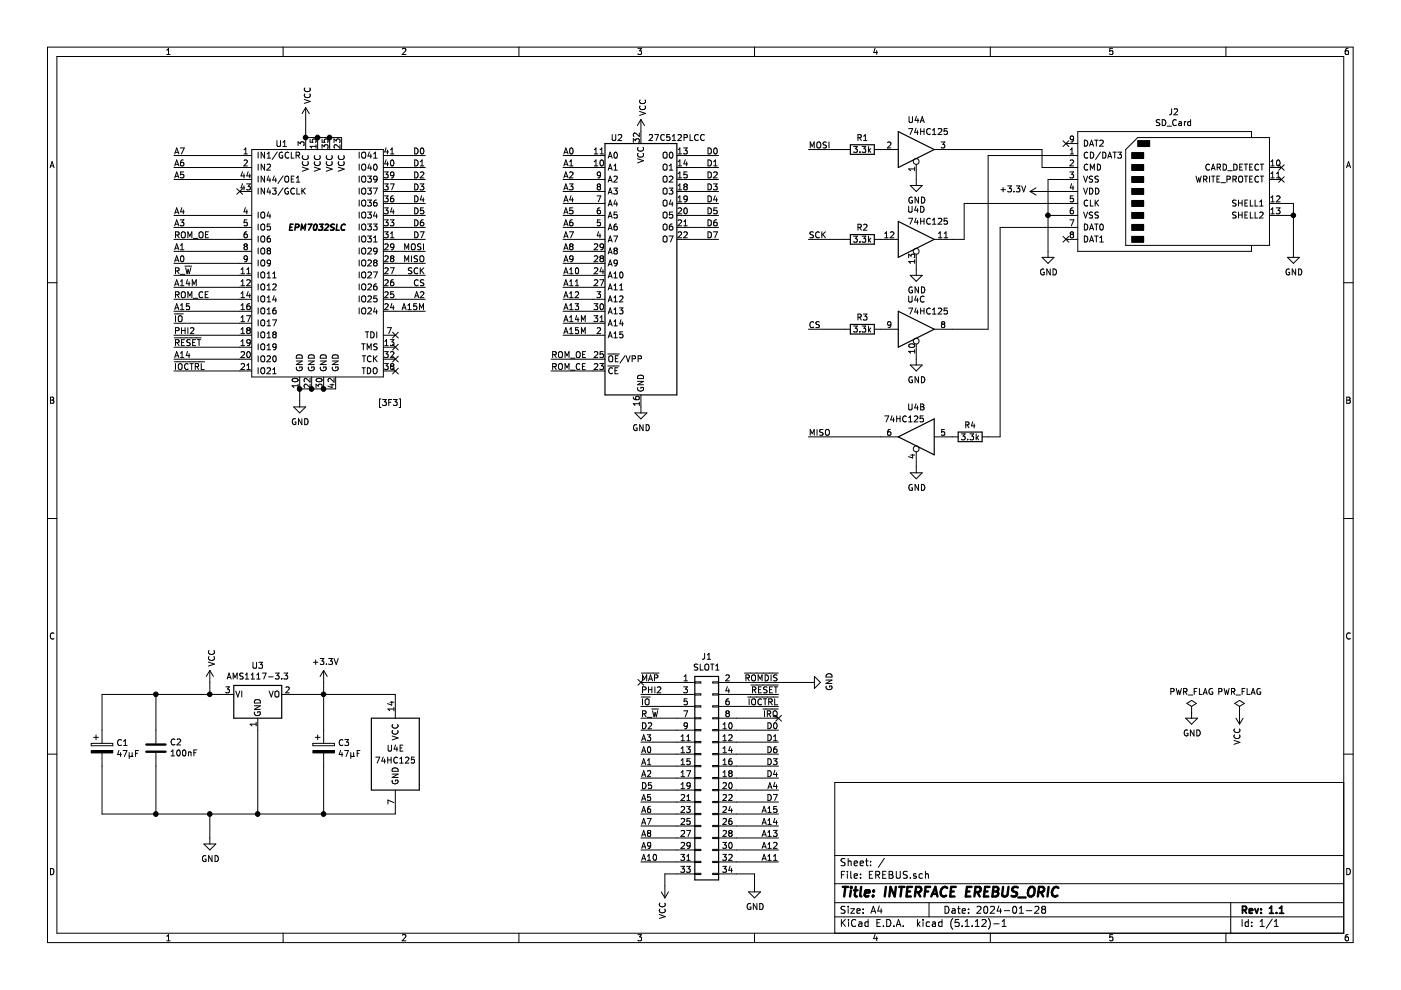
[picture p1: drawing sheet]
EESchema Schematic File Version 4
EELAYER 30 0
EELAYER END
$Descr A4 11693 8268
encoding utf-8
Sheet 1 1
Title "INTERFACE EREBUS_ORIC"
Date "2024-01-28"
Rev "1.1"
Comp ""
Comment1 ""
Comment2 ""
Comment3 ""
Comment4 ""
$EndDescr
$Comp
L Device:CP C1
U 1 1
P 850 6250
F 0 "C1" H 968 6296 50  0000 L CNN
F 1 "47µF" H 968 6205 50  0000 L CNN
F 2 "Capacitor_THT:CP_Radial_D5.0mm_P2.00mm" H 888 6100 50  0001 C CNN
F 3 "~" H 850 6250 50  0001 C CNN
	1    850  6250
	1    0    0    -1  
$EndComp
Text Label 4700 1400 0    50   ~ 0
A1
Text Label 6000 1300 2    50   ~ 0
D0
Text Label 6000 1400 2    50   ~ 0
D1
Text Label 6000 1500 2    50   ~ 0
D2
Text Label 6000 1600 2    50   ~ 0
D3
Text Label 6000 1700 2    50   ~ 0
D4
Text Label 6000 1800 2    50   ~ 0
D5
Text Label 6000 1900 2    50   ~ 0
D6
Text Label 6000 2000 2    50   ~ 0
D7
Text Notes 3150 3400 0    50   ~ 0
[3F3]
$Comp
L power:PWR_FLAG #FLG01
U 1 1
P 9950 5950
F 0 "#FLG01" H 9950 6025 50  0001 C CNN
F 1 "PWR_FLAG" H 9950 6123 50  0000 C CNN
F 2 "" H 9950 5950 50  0001 C CNN
F 3 "~" H 9950 5950 50  0001 C CNN
	1    9950 5950
	1    0    0    -1  
$EndComp
$Comp
L power:PWR_FLAG #FLG02
U 1 1
P 10350 5950
F 0 "#FLG02" H 10350 6025 50  0001 C CNN
F 1 "PWR_FLAG" H 10350 6123 50  0000 C CNN
F 2 "" H 10350 5950 50  0001 C CNN
F 3 "~" H 10350 5950 50  0001 C CNN
	1    10350 5950
	1    0    0    -1  
$EndComp
$Comp
L power:GND #PWR016
U 1 1
P 9950 5950
F 0 "#PWR016" H 9950 5700 50  0001 C CNN
F 1 "GND" H 9955 5777 50  0000 C CNN
F 2 "" H 9950 5950 50  0001 C CNN
F 3 "" H 9950 5950 50  0001 C CNN
	1    9950 5950
	1    0    0    -1  
$EndComp
$Comp
L power:VCC #PWR021
U 1 1
P 10350 5950
F 0 "#PWR021" H 10350 5800 50  0001 C CNN
F 1 "VCC" V 10365 6077 50  0000 L CNN
F 2 "" H 10350 5950 50  0001 C CNN
F 3 "" H 10350 5950 50  0001 C CNN
	1    10350 5950
	-1   0    0    1   
$EndComp
$Comp
L power:VCC #PWR01
U 1 1
P 1750 5700
F 0 "#PWR01" H 1750 5550 50  0001 C CNN
F 1 "VCC" V 1765 5827 50  0000 L CNN
F 2 "" H 1750 5700 50  0001 C CNN
F 3 "" H 1750 5700 50  0001 C CNN
	1    1750 5700
	1    0    0    -1  
$EndComp
$Comp
L power:GND #PWR02
U 1 1
P 1750 7000
F 0 "#PWR02" H 1750 6750 50  0001 C CNN
F 1 "GND" H 1755 6827 50  0000 C CNN
F 2 "" H 1750 7000 50  0001 C CNN
F 3 "" H 1750 7000 50  0001 C CNN
	1    1750 7000
	1    0    0    -1  
$EndComp
Wire Wire Line
	1750 5700 1750 5800
Wire Wire Line
	1300 5800 1300 6100
Wire Wire Line
	1300 6400 1300 6800
Wire Wire Line
	1300 6800 1750 6800
Wire Wire Line
	1750 5800 1300 5800
$Comp
L Device:C C2
U 1 1
P 1300 6250
F 0 "C2" H 1185 6204 50  0000 R CNN
F 1 "100nF" H 1185 6295 50  0000 R CNN
F 2 "Capacitor_THT:C_Rect_L7.0mm_W2.0mm_P5.00mm" H 1338 6100 50  0001 C CNN
F 3 "~" H 1300 6250 50  0001 C CNN
	1    1300 6250
	-1   0    0    1   
$EndComp
Text Label 6500 5700 2    50   ~ 0
~ROMDIS
Text Label 6500 5900 2    50   ~ 0
~IOCTRL
Text Label 6500 5800 2    50   ~ 0
~RESET
Text Label 6500 6000 2    50   ~ 0
~IRQ
Text Label 6500 6100 2    50   ~ 0
D0
Text Label 6500 6200 2    50   ~ 0
D1
Text Label 5350 6100 0    50   ~ 0
D2
Text Label 6500 6400 2    50   ~ 0
D3
Text Label 6500 6500 2    50   ~ 0
D4
Text Label 5350 6600 0    50   ~ 0
D5
Text Label 6500 6300 2    50   ~ 0
D6
Text Label 6500 6700 2    50   ~ 0
D7
Text Label 5350 6300 0    50   ~ 0
A0
Text Label 5350 6400 0    50   ~ 0
A1
Text Label 5350 6500 0    50   ~ 0
A2
Text Label 5350 6200 0    50   ~ 0
A3
Text Label 6500 6600 2    50   ~ 0
A4
Text Label 5350 6700 0    50   ~ 0
A5
Text Label 5350 6800 0    50   ~ 0
A6
Text Label 5350 6900 0    50   ~ 0
A7
Text Label 5350 7000 0    50   ~ 0
A8
Text Label 5350 7100 0    50   ~ 0
A9
Text Label 5350 7200 0    50   ~ 0
A10
Text Label 6500 7200 2    50   ~ 0
A11
Text Label 6500 7100 2    50   ~ 0
A12
Text Label 6500 7000 2    50   ~ 0
A13
Text Label 6500 6900 2    50   ~ 0
A14
Text Label 6500 6800 2    50   ~ 0
A15
$Comp
L power:GND #PWR06
U 1 1
P 6300 7400
F 0 "#PWR06" H 6300 7150 50  0001 C CNN
F 1 "GND" H 6305 7227 50  0000 C CNN
F 2 "" H 6300 7400 50  0001 C CNN
F 3 "" H 6300 7400 50  0001 C CNN
	1    6300 7400
	1    0    0    -1  
$EndComp
Wire Wire Line
	5650 7300 5550 7300
Wire Wire Line
	5550 7300 5550 7400
Wire Wire Line
	6150 7300 6300 7300
Wire Wire Line
	6300 7300 6300 7400
Wire Wire Line
	6150 5800 6500 5800
Wire Wire Line
	6150 5900 6500 5900
Wire Wire Line
	6150 6000 6500 6000
Wire Wire Line
	6150 6100 6500 6100
Wire Wire Line
	6150 6200 6500 6200
Wire Wire Line
	6150 6400 6500 6400
Wire Wire Line
	6150 6500 6500 6500
Wire Wire Line
	6150 6600 6500 6600
Wire Wire Line
	6150 6700 6500 6700
Wire Wire Line
	6150 6900 6500 6900
Wire Wire Line
	6150 7000 6500 7000
Wire Wire Line
	6150 7100 6500 7100
Wire Wire Line
	6150 7200 6500 7200
Text Label 5350 5700 0    50   ~ 0
~MAP
Text Label 5350 5800 0    50   ~ 0
PHI2
Text Label 5350 5900 0    50   ~ 0
~IO
Text Label 5350 6000 0    50   ~ 0
R_~W
Wire Wire Line
	5350 7000 5650 7000
Wire Wire Line
	5350 7100 5650 7100
Wire Wire Line
	5350 7200 5650 7200
Wire Wire Line
	5350 5700 5650 5700
Wire Wire Line
	5350 5800 5650 5800
Wire Wire Line
	5350 5900 5650 5900
Wire Wire Line
	5350 6000 5650 6000
Wire Wire Line
	5350 6100 5650 6100
Wire Wire Line
	5350 6200 5650 6200
Wire Wire Line
	5350 6400 5650 6400
Wire Wire Line
	5350 6500 5650 6500
Wire Wire Line
	5350 6600 5650 6600
Wire Wire Line
	5350 6700 5650 6700
Wire Wire Line
	5350 6900 5650 6900
$Comp
L Connector_Generic:Conn_02x17_Odd_Even J1
U 1 1
P 5850 6500
F 0 "J1" H 5900 7517 50  0000 C CNN
F 1 "SLOT1" H 5900 7426 50  0000 C CNN
F 2 "Connector_IDC:IDC-Header_2x17_P2.54mm_Horizontal" H 5850 6500 50  0001 C CNN
F 3 "~" H 5850 6500 50  0001 C CNN
	1    5850 6500
	1    0    0    -1  
$EndComp
Wire Wire Line
	6150 6800 6500 6800
Wire Wire Line
	5350 6800 5650 6800
Wire Wire Line
	5350 6300 5650 6300
Wire Wire Line
	6150 6300 6500 6300
$Comp
L power:VCC #PWR03
U 1 1
P 5550 7400
F 0 "#PWR03" H 5550 7250 50  0001 C CNN
F 1 "VCC" V 5565 7527 50  0000 L CNN
F 2 "" H 5550 7400 50  0001 C CNN
F 3 "" H 5550 7400 50  0001 C CNN
	1    5550 7400
	-1   0    0    1   
$EndComp
NoConn ~ 5350 5700
NoConn ~ 6500 6000
Text Label 4700 1300 0    50   ~ 0
A0
Wire Wire Line
	4950 1300 4700 1300
Wire Wire Line
	1300 6800 850  6800
Wire Wire Line
	850  6800 850  6400
Connection ~ 1300 6800
Wire Wire Line
	850  5800 1300 5800
Wire Wire Line
	850  5800 850  6100
Connection ~ 1300 5800
Wire Wire Line
	6000 1300 5750 1300
Wire Wire Line
	6000 1400 5750 1400
Wire Wire Line
	6000 1500 5750 1500
Wire Wire Line
	6000 1600 5750 1600
Wire Wire Line
	6000 1700 5750 1700
Wire Wire Line
	6000 1800 5750 1800
Wire Wire Line
	6000 1900 5750 1900
Wire Wire Line
	6000 2000 5750 2000
Wire Wire Line
	4950 1400 4700 1400
$Comp
L power:VCC #PWR05
U 1 1
P 5350 1100
F 0 "#PWR05" H 5350 950 50  0001 C CNN
F 1 "VCC" V 5365 1227 50  0000 L CNN
F 2 "" H 5350 1100 50  0001 C CNN
F 3 "" H 5350 1100 50  0001 C CNN
	1    5350 1100
	1    0    0    -1  
$EndComp
$Comp
L power:GND #PWR07
U 1 1
P 5350 3400
F 0 "#PWR07" H 5350 3150 50  0001 C CNN
F 1 "GND" H 5355 3227 50  0000 C CNN
F 2 "" H 5350 3400 50  0001 C CNN
F 3 "" H 5350 3400 50  0001 C CNN
	1    5350 3400
	1    0    0    -1  
$EndComp
Wire Wire Line
	1750 6800 1750 7000
$Comp
L power:VCC #PWR04
U 1 1
P 2550 1000
F 0 "#PWR04" H 2550 850 50  0001 C CNN
F 1 "VCC" V 2565 1127 50  0000 L CNN
F 2 "" H 2550 1000 50  0001 C CNN
F 3 "" H 2550 1000 50  0001 C CNN
	1    2550 1000
	1    0    0    -1  
$EndComp
$Comp
L power:GND #PWR08
U 1 1
P 2500 3350
F 0 "#PWR08" H 2500 3100 50  0001 C CNN
F 1 "GND" H 2505 3177 50  0000 C CNN
F 2 "" H 2500 3350 50  0001 C CNN
F 3 "" H 2500 3350 50  0001 C CNN
	1    2500 3350
	1    0    0    -1  
$EndComp
Wire Wire Line
	1450 2300 2000 2300
Wire Wire Line
	1450 1900 2000 1900
Text Label 3550 2500 2    50   ~ 0
A2
Text Label 1450 2700 0    50   ~ 0
~IO
Text Label 1450 1500 0    50   ~ 0
A5
Text Label 1450 1400 0    50   ~ 0
A6
Text Label 1450 1300 0    50   ~ 0
A7
Text Label 1450 1800 0    50   ~ 0
A4
Text Label 1450 1900 0    50   ~ 0
A3
Wire Wire Line
	2000 2000 1450 2000
Wire Wire Line
	2000 1800 1450 1800
Wire Wire Line
	2000 1400 1450 1400
Wire Wire Line
	2000 1300 1450 1300
Wire Wire Line
	2000 1500 1450 1500
$Comp
L Memory_EPROM:27C512PLCC U2
U 1 1
P 5350 2200
F 0 "U2" H 5150 3250 50  0000 C CNN
F 1 "27C512PLCC" H 5650 3250 50  0000 C CNN
F 2 "Package_LCC:PLCC-32_THT-Socket" H 5350 2200 50  0001 C CNN
F 3 "http://ww1.microchip.com/downloads/en/DeviceDoc/doc0015.pdf" H 5350 2200 50  0001 C CNN
	1    5350 2200
	1    0    0    -1  
$EndComp
Text Label 4700 1500 0    50   ~ 0
A2
Text Label 4700 1600 0    50   ~ 0
A3
Text Label 4700 1700 0    50   ~ 0
A4
Text Label 4700 1800 0    50   ~ 0
A5
Text Label 4700 1900 0    50   ~ 0
A6
Text Label 4700 2000 0    50   ~ 0
A7
Text Label 4700 2100 0    50   ~ 0
A8
Text Label 4700 2200 0    50   ~ 0
A9
Text Label 4700 2300 0    50   ~ 0
A10
Text Label 4700 2400 0    50   ~ 0
A11
Text Label 4700 2500 0    50   ~ 0
A12
Text Label 4700 2600 0    50   ~ 0
A13
Text Label 4700 2700 0    50   ~ 0
A14M
Text Label 4700 2800 0    50   ~ 0
A15M
Wire Wire Line
	4700 1500 4950 1500
Wire Wire Line
	4700 1600 4950 1600
Wire Wire Line
	4700 1700 4950 1700
Wire Wire Line
	4700 1800 4950 1800
Wire Wire Line
	4700 1900 4950 1900
Wire Wire Line
	4700 2000 4950 2000
Wire Wire Line
	4700 2100 4950 2100
Wire Wire Line
	4700 2200 4950 2200
Wire Wire Line
	4700 2300 4950 2300
Wire Wire Line
	4700 2400 4950 2400
Wire Wire Line
	4700 2500 4950 2500
Wire Wire Line
	4700 2600 4950 2600
Wire Wire Line
	4700 2700 4950 2700
Wire Wire Line
	4700 2800 4950 2800
$Comp
L CPLD_Altera:EPM7032SLC U1
U 1 1
P 2650 2150
F 0 "U1" H 2350 3100 50  0000 C CNN
F 1 "EPM7032SLC" H 2650 2400 50  0000 C CIB
F 2 "Package_LCC:PLCC-44_THT-Socket" H 2700 2100 50  0001 C CNN
F 3 "" H 2700 2100 50  0001 C CNN
	1    2650 2150
	1    0    0    -1  
$EndComp
Wire Wire Line
	2500 3350 2500 3250
Wire Wire Line
	2800 3250 2700 3250
Connection ~ 2500 3250
Connection ~ 2600 3250
Wire Wire Line
	2600 3250 2500 3250
Connection ~ 2700 3250
Wire Wire Line
	2700 3250 2600 3250
Wire Wire Line
	2850 1150 2750 1150
Connection ~ 2650 1150
Wire Wire Line
	2650 1150 2550 1150
Connection ~ 2750 1150
Wire Wire Line
	2750 1150 2650 1150
Wire Wire Line
	2550 1150 2550 1000
Connection ~ 2550 1150
Wire Wire Line
	1450 2100 2000 2100
Wire Wire Line
	2000 2200 1450 2200
Text Label 1450 2100 0    50   ~ 0
A1
Text Label 1450 2200 0    50   ~ 0
A0
Text Label 1450 2300 0    50   ~ 0
R_~W
Text Label 3550 1300 2    50   ~ 0
D0
Text Label 3550 1400 2    50   ~ 0
D1
Text Label 3550 1500 2    50   ~ 0
D2
Text Label 3550 1600 2    50   ~ 0
D3
Text Label 3550 1700 2    50   ~ 0
D4
Text Label 3550 1800 2    50   ~ 0
D5
Text Label 3550 1900 2    50   ~ 0
D6
Text Label 3550 2000 2    50   ~ 0
D7
Wire Wire Line
	3550 1300 3300 1300
Wire Wire Line
	3550 1400 3300 1400
Wire Wire Line
	3550 1500 3300 1500
Wire Wire Line
	3550 1600 3300 1600
Wire Wire Line
	3550 1700 3300 1700
Wire Wire Line
	3550 1800 3300 1800
Wire Wire Line
	3550 1900 3300 1900
Wire Wire Line
	3550 2000 3300 2000
Text Label 1450 3000 0    50   ~ 0
A14
Text Label 1450 2600 0    50   ~ 0
A15
Text Label 1450 2800 0    50   ~ 0
PHI2
Text Label 1450 2900 0    50   ~ 0
~RESET
Text Label 3550 2100 2    50   ~ 0
MOSI
Text Label 3550 2200 2    50   ~ 0
MISO
Text Label 3550 2300 2    50   ~ 0
SCK
Text Label 3550 2400 2    50   ~ 0
CS
Text Label 1450 2400 0    50   ~ 0
A14M
Text Label 3550 2600 2    50   ~ 0
A15M
Wire Wire Line
	1450 2400 2000 2400
Wire Wire Line
	1450 2500 2000 2500
Wire Wire Line
	1450 2600 2000 2600
Wire Wire Line
	1450 2700 2000 2700
Wire Wire Line
	1450 2800 2000 2800
Wire Wire Line
	3300 2100 3550 2100
Wire Wire Line
	3300 2200 3550 2200
Wire Wire Line
	3300 2300 3550 2300
Wire Wire Line
	3300 2400 3550 2400
Wire Wire Line
	3300 2500 3550 2500
Wire Wire Line
	3300 2600 3550 2600
Text Label 1450 2000 0    50   ~ 0
ROM_OE
Text Label 1450 2500 0    50   ~ 0
ROM_CE
Wire Wire Line
	1450 2900 2000 2900
Wire Wire Line
	2000 3000 1450 3000
Text Label 4600 3000 0    50   ~ 0
ROM_OE
Text Label 4600 3100 0    50   ~ 0
ROM_CE
Wire Wire Line
	4600 3000 4950 3000
Wire Wire Line
	4950 3100 4600 3100
Text Label 1450 3100 0    50   ~ 0
~IOCTRL
Wire Wire Line
	2000 3100 1450 3100
$Comp
L EREBUS-rescue:SD_Card-Connector-EREBUS_MX3-rescue J2
U 1 1
P 9800 1600
F 0 "J2" H 9800 2265 50  0000 C CNN
F 1 "SD_Card" H 9800 2174 50  0000 C CNN
F 2 "Connector_Card:SD_Short" H 9800 1600 50  0001 C CNN
F 3 "http://portal.fciconnect.com/Comergent//fci/drawing/10067847.pdf" H 9800 1600 50  0001 C CNN
	1    9800 1600
	1    0    0    -1  
$EndComp
$Comp
L Regulator_Linear:AMS1117-3.3 U3
U 1 1
P 2150 5800
F 0 "U3" H 2150 6042 50  0000 C CNN
F 1 "AMS1117-3.3" H 2150 5951 50  0000 C CNN
F 2 "Package_TO_SOT_SMD:SOT-223-3_TabPin2" H 2150 6000 50  0001 C CNN
F 3 "http://www.advanced-monolithic.com/pdf/ds1117.pdf" H 2250 5550 50  0001 C CNN
	1    2150 5800
	1    0    0    -1  
$EndComp
$Comp
L Device:CP C3
U 1 1
P 2700 6250
F 0 "C3" H 2818 6296 50  0000 L CNN
F 1 "47µF" H 2818 6205 50  0000 L CNN
F 2 "Capacitor_THT:CP_Radial_D5.0mm_P2.00mm" H 2738 6100 50  0001 C CNN
F 3 "~" H 2700 6250 50  0001 C CNN
	1    2700 6250
	1    0    0    -1  
$EndComp
Wire Wire Line
	1750 5800 1850 5800
Connection ~ 1750 5800
Wire Wire Line
	2450 5800 2700 5800
Wire Wire Line
	2700 5800 2700 6100
Wire Wire Line
	2700 6400 2700 6800
Wire Wire Line
	2700 6800 2150 6800
Connection ~ 1750 6800
Wire Wire Line
	2150 6100 2150 6800
Connection ~ 2150 6800
Wire Wire Line
	2150 6800 1750 6800
$Comp
L power:+3.3V #PWR0101
U 1 1
P 2700 5700
F 0 "#PWR0101" H 2700 5550 50  0001 C CNN
F 1 "+3.3V" H 2715 5873 50  0000 C CNN
F 2 "" H 2700 5700 50  0001 C CNN
F 3 "" H 2700 5700 50  0001 C CNN
	1    2700 5700
	1    0    0    -1  
$EndComp
Wire Wire Line
	2700 5700 2700 5800
Connection ~ 2700 5800
$Comp
L power:+3.3V #PWR0102
U 1 1
P 8700 1600
F 0 "#PWR0102" H 8700 1450 50  0001 C CNN
F 1 "+3.3V" V 8715 1728 50  0000 L CNN
F 2 "" H 8700 1600 50  0001 C CNN
F 3 "" H 8700 1600 50  0001 C CNN
	1    8700 1600
	0    -1   -1   0   
$EndComp
$Comp
L power:GND #PWR0103
U 1 1
P 8750 2100
F 0 "#PWR0103" H 8750 1850 50  0001 C CNN
F 1 "GND" H 8755 1927 50  0000 C CNN
F 2 "" H 8750 2100 50  0001 C CNN
F 3 "" H 8750 2100 50  0001 C CNN
	1    8750 2100
	1    0    0    -1  
$EndComp
Wire Wire Line
	8900 1800 8750 1800
Wire Wire Line
	8750 1800 8750 2100
Wire Wire Line
	8900 1600 8700 1600
$Comp
L power:GND #PWR0104
U 1 1
P 10800 2100
F 0 "#PWR0104" H 10800 1850 50  0001 C CNN
F 1 "GND" H 10805 1927 50  0000 C CNN
F 2 "" H 10800 2100 50  0001 C CNN
F 3 "" H 10800 2100 50  0001 C CNN
	1    10800 2100
	1    0    0    -1  
$EndComp
Wire Wire Line
	10700 1700 10800 1700
Wire Wire Line
	10800 1700 10800 1800
Wire Wire Line
	10700 1800 10800 1800
Connection ~ 10800 1800
Wire Wire Line
	10800 1800 10800 2100
NoConn ~ 10700 1400
NoConn ~ 10700 1500
$Comp
L 74xx:74LS125 U4
U 1 1
P 7650 1250
F 0 "U4" H 7650 1500 50  0000 C CNN
F 1 "74HC125" H 7750 1400 50  0000 C CNN
F 2 "Package_SO:SOIC-14_3.9x8.7mm_P1.27mm" H 7650 1250 50  0001 C CNN
F 3 "http://www.ti.com/lit/gpn/sn74LS125" H 7650 1250 50  0001 C CNN
	1    7650 1250
	1    0    0    -1  
$EndComp
$Comp
L Device:R R1
U 1 1
P 7200 1250
F 0 "R1" V 7100 1250 50  0000 C CNN
F 1 "3.3k" V 7200 1250 50  0000 C CNN
F 2 "Resistor_SMD:R_0805_2012Metric" V 7130 1250 50  0001 C CNN
F 3 "~" H 7200 1250 50  0001 C CNN
	1    7200 1250
	0    1    1    0   
$EndComp
$Comp
L Device:R R2
U 1 1
P 7200 2000
F 0 "R2" V 7100 2000 50  0000 C CNN
F 1 "3.3k" V 7200 2000 50  0000 C CNN
F 2 "Resistor_SMD:R_0805_2012Metric" V 7130 2000 50  0001 C CNN
F 3 "~" H 7200 2000 50  0001 C CNN
	1    7200 2000
	0    1    1    0   
$EndComp
$Comp
L 74xx:74LS125 U4
U 2 1
P 7650 3650
F 0 "U4" H 7650 3900 50  0000 C CNN
F 1 "74HC125" H 7750 3800 50  0000 C CNN
F 2 "Package_SO:SOIC-14_3.9x8.7mm_P1.27mm" H 7650 3650 50  0001 C CNN
F 3 "http://www.ti.com/lit/gpn/sn74LS125" H 7650 3650 50  0001 C CNN
	2    7650 3650
	-1   0    0    -1  
$EndComp
$Comp
L power:GND #PWR09
U 1 1
P 7650 1500
F 0 "#PWR09" H 7650 1250 50  0001 C CNN
F 1 "GND" H 7655 1327 50  0000 C CNN
F 2 "" H 7650 1500 50  0001 C CNN
F 3 "" H 7650 1500 50  0001 C CNN
	1    7650 1500
	1    0    0    -1  
$EndComp
$Comp
L power:GND #PWR010
U 1 1
P 7650 2250
F 0 "#PWR010" H 7650 2000 50  0001 C CNN
F 1 "GND" H 7655 2077 50  0000 C CNN
F 2 "" H 7650 2250 50  0001 C CNN
F 3 "" H 7650 2250 50  0001 C CNN
	1    7650 2250
	1    0    0    -1  
$EndComp
$Comp
L Device:R R3
U 1 1
P 7200 2750
F 0 "R3" V 7100 2750 50  0000 C CNN
F 1 "3.3k" V 7200 2750 50  0000 C CNN
F 2 "Resistor_SMD:R_0805_2012Metric" V 7130 2750 50  0001 C CNN
F 3 "~" H 7200 2750 50  0001 C CNN
	1    7200 2750
	0    1    1    0   
$EndComp
$Comp
L power:GND #PWR011
U 1 1
P 7650 3000
F 0 "#PWR011" H 7650 2750 50  0001 C CNN
F 1 "GND" H 7655 2827 50  0000 C CNN
F 2 "" H 7650 3000 50  0001 C CNN
F 3 "" H 7650 3000 50  0001 C CNN
	1    7650 3000
	1    0    0    -1  
$EndComp
Wire Wire Line
	8900 1700 8050 1700
Wire Wire Line
	8050 1700 8050 2000
Wire Wire Line
	8050 2000 7950 2000
Wire Wire Line
	8250 2750 7950 2750
$Comp
L Device:R R4
U 1 1
P 8100 3650
F 0 "R4" V 8000 3650 50  0000 C CNN
F 1 "3.3k" V 8100 3650 50  0000 C CNN
F 2 "Resistor_SMD:R_0805_2012Metric" V 8030 3650 50  0001 C CNN
F 3 "~" H 8100 3650 50  0001 C CNN
	1    8100 3650
	0    1    1    0   
$EndComp
Wire Wire Line
	8900 1900 8350 1900
Wire Wire Line
	8350 1900 8350 3650
$Comp
L power:GND #PWR012
U 1 1
P 7650 3900
F 0 "#PWR012" H 7650 3650 50  0001 C CNN
F 1 "GND" H 7655 3727 50  0000 C CNN
F 2 "" H 7650 3900 50  0001 C CNN
F 3 "" H 7650 3900 50  0001 C CNN
	1    7650 3900
	1    0    0    -1  
$EndComp
Wire Wire Line
	8250 3650 8350 3650
Wire Wire Line
	7050 1250 6750 1250
Wire Wire Line
	6750 2000 7050 2000
Wire Wire Line
	6750 2750 7050 2750
Wire Wire Line
	6750 3650 7350 3650
Text Label 6750 1250 0    50   ~ 0
MOSI
Text Label 6750 3650 0    50   ~ 0
MISO
Text Label 6750 2000 0    50   ~ 0
SCK
Text Label 6750 2750 0    50   ~ 0
CS
NoConn ~ 8900 1200
NoConn ~ 8900 2000
$Comp
L 74xx:74LS125 U4
U 5 1
P 3300 6300
F 0 "U4" H 3300 6350 50  0000 C CNN
F 1 "74HC125" H 3300 6250 50  0000 C CNN
F 2 "Package_SO:SOIC-14_3.9x8.7mm_P1.27mm" H 3300 6300 50  0001 C CNN
F 3 "http://www.ti.com/lit/gpn/sn74LS125" H 3300 6300 50  0001 C CNN
	5    3300 6300
	1    0    0    -1  
$EndComp
Wire Wire Line
	2700 6800 3300 6800
Connection ~ 2700 6800
Wire Wire Line
	2700 5800 3300 5800
NoConn ~ 3300 2800
NoConn ~ 3300 2900
NoConn ~ 3300 3000
NoConn ~ 3300 3100
$Comp
L 74xx:74LS125 U4
U 4 1
P 7650 2000
F 0 "U4" H 7650 2250 50  0000 C CNN
F 1 "74HC125" H 7750 2150 50  0000 C CNN
F 2 "Package_SO:SOIC-14_3.9x8.7mm_P1.27mm" H 7650 2000 50  0001 C CNN
F 3 "http://www.ti.com/lit/gpn/sn74LS125" H 7650 2000 50  0001 C CNN
	4    7650 2000
	1    0    0    -1  
$EndComp
$Comp
L 74xx:74LS125 U4
U 3 1
P 7650 2750
F 0 "U4" H 7650 3000 50  0000 C CNN
F 1 "74HC125" H 7750 2900 50  0000 C CNN
F 2 "Package_SO:SOIC-14_3.9x8.7mm_P1.27mm" H 7650 2750 50  0001 C CNN
F 3 "http://www.ti.com/lit/gpn/sn74LS125" H 7650 2750 50  0001 C CNN
	3    7650 2750
	1    0    0    -1  
$EndComp
$Comp
L power:GND #PWR0105
U 1 1
P 6750 5700
F 0 "#PWR0105" H 6750 5450 50  0001 C CNN
F 1 "GND" H 6755 5527 50  0000 C CNN
F 2 "" H 6750 5700 50  0001 C CNN
F 3 "" H 6750 5700 50  0001 C CNN
	1    6750 5700
	0    -1   -1   0   
$EndComp
Wire Wire Line
	6150 5700 6750 5700
NoConn ~ 2000 1600
Wire Wire Line
	8700 1250 8700 1400
Wire Wire Line
	8700 1400 8900 1400
Wire Wire Line
	7950 1250 8700 1250
Wire Wire Line
	8900 1500 8750 1500
Wire Wire Line
	8750 1500 8750 1800
Connection ~ 8750 1800
Wire Wire Line
	8900 1300 8250 1300
Wire Wire Line
	8250 1300 8250 2750
$EndSCHEMATC
